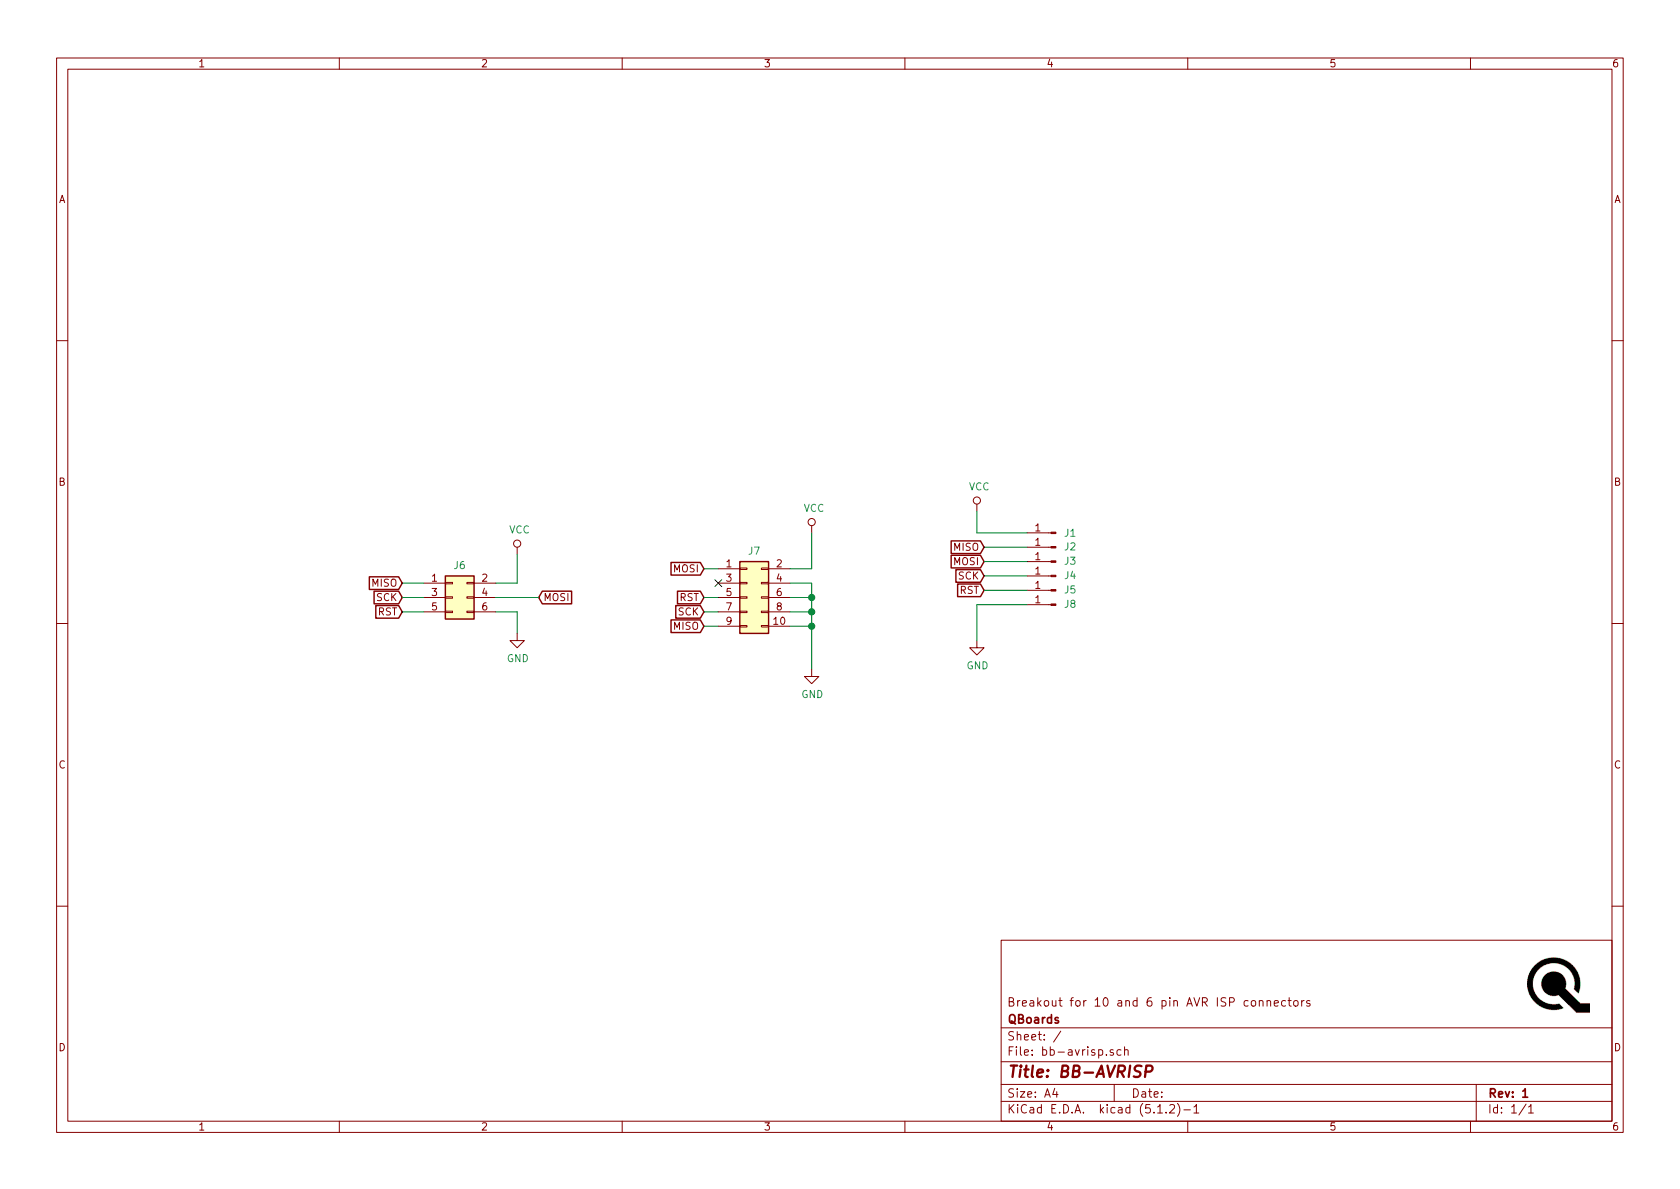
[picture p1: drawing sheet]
EESchema Schematic File Version 4
EELAYER 29 0
EELAYER END
$Descr A4 11693 8268
encoding utf-8
Sheet 1 1
Title "BB-AVRISP"
Date ""
Rev "1"
Comp "QBoards"
Comment1 "Breakout for 10 and 6 pin AVR ISP connectors"
Comment2 ""
Comment3 ""
Comment4 ""
$EndDescr
$Comp
L Connector_Generic:Conn_02x03_Odd_Even J6
U 1 1
P 3150 4150
F 0 "J6" H 3200 4375 50  0000 C CNN
F 1 "Conn_02x03_Odd_Even" H 3200 4376 50  0001 C CNN
F 2 "Connector_IDC:IDC-Header_2x03_P2.54mm_Vertical" H 3150 4150 50  0001 C CNN
F 3 "~" H 3150 4150 50  0001 C CNN
	1    3150 4150
	1    0    0    -1  
$EndComp
$Comp
L Connector_Generic:Conn_02x05_Odd_Even J7
U 1 1
P 5200 4150
F 0 "J7" H 5250 4475 50  0000 C CNN
F 1 "Conn_02x05_Odd_Even" H 5250 4476 50  0001 C CNN
F 2 "Connector_IDC:IDC-Header_2x05_P2.54mm_Vertical" H 5200 4150 50  0001 C CNN
F 3 "~" H 5200 4150 50  0001 C CNN
	1    5200 4150
	1    0    0    -1  
$EndComp
$Comp
L power:GND #PWR05
U 1 1
P 6800 4450
F 0 "#PWR05" H 6800 4200 50  0001 C CNN
F 1 "GND" H 6805 4277 50  0000 C CNN
F 2 "" H 6800 4450 50  0001 C CNN
F 3 "" H 6800 4450 50  0001 C CNN
	1    6800 4450
	1    0    0    -1  
$EndComp
Text GLabel 6850 3800 0    50   Input ~ 0
MISO
Text GLabel 6850 3900 0    50   Input ~ 0
MOSI
Text GLabel 6850 4000 0    50   Input ~ 0
SCK
Text GLabel 6850 4100 0    50   Input ~ 0
RST
$Comp
L power:VCC #PWR01
U 1 1
P 6800 3550
F 0 "#PWR01" H 6800 3400 50  0001 C CNN
F 1 "VCC" H 6817 3723 50  0000 C CNN
F 2 "" H 6800 3550 50  0001 C CNN
F 3 "" H 6800 3550 50  0001 C CNN
	1    6800 3550
	1    0    0    -1  
$EndComp
$Comp
L Connector:Conn_01x01_Male J1
U 1 1
P 7350 3700
F 0 "J1" H 7250 3700 50  0000 C CNN
F 1 "Conn_01x01_Male" H 7458 3790 50  0001 C CNN
F 2 "qboards_connectors:PinHeader_1x01_P2.54mm_Vertical" H 7350 3700 50  0001 C CNN
F 3 "~" H 7350 3700 50  0001 C CNN
	1    7350 3700
	-1   0    0    -1  
$EndComp
$Comp
L Connector:Conn_01x01_Male J2
U 1 1
P 7350 3800
F 0 "J2" H 7250 3800 50  0000 C CNN
F 1 "Conn_01x01_Male" H 7458 3890 50  0001 C CNN
F 2 "qboards_connectors:PinHeader_1x01_P2.54mm_Vertical" H 7350 3800 50  0001 C CNN
F 3 "~" H 7350 3800 50  0001 C CNN
	1    7350 3800
	-1   0    0    1   
$EndComp
$Comp
L Connector:Conn_01x01_Male J3
U 1 1
P 7350 3900
F 0 "J3" H 7250 3900 50  0000 C CNN
F 1 "Conn_01x01_Male" H 7458 3990 50  0001 C CNN
F 2 "qboards_connectors:PinHeader_1x01_P2.54mm_Vertical" H 7350 3900 50  0001 C CNN
F 3 "~" H 7350 3900 50  0001 C CNN
	1    7350 3900
	-1   0    0    1   
$EndComp
$Comp
L Connector:Conn_01x01_Male J4
U 1 1
P 7350 4000
F 0 "J4" H 7250 4000 50  0000 C CNN
F 1 "Conn_01x01_Male" H 7458 4090 50  0001 C CNN
F 2 "qboards_connectors:PinHeader_1x01_P2.54mm_Vertical" H 7350 4000 50  0001 C CNN
F 3 "~" H 7350 4000 50  0001 C CNN
	1    7350 4000
	-1   0    0    1   
$EndComp
$Comp
L Connector:Conn_01x01_Male J5
U 1 1
P 7350 4100
F 0 "J5" H 7250 4100 50  0000 C CNN
F 1 "Conn_01x01_Male" H 7458 4190 50  0001 C CNN
F 2 "qboards_connectors:PinHeader_1x01_P2.54mm_Vertical" H 7350 4100 50  0001 C CNN
F 3 "~" H 7350 4100 50  0001 C CNN
	1    7350 4100
	-1   0    0    1   
$EndComp
$Comp
L Connector:Conn_01x01_Male J8
U 1 1
P 7350 4200
F 0 "J8" H 7250 4200 50  0000 C CNN
F 1 "Conn_01x01_Male" H 7458 4290 50  0001 C CNN
F 2 "qboards_connectors:PinHeader_1x01_P2.54mm_Vertical" H 7350 4200 50  0001 C CNN
F 3 "~" H 7350 4200 50  0001 C CNN
	1    7350 4200
	-1   0    0    1   
$EndComp
Wire Wire Line
	7150 3700 6800 3700
Wire Wire Line
	6800 3700 6800 3550
Wire Wire Line
	7150 4200 6800 4200
Wire Wire Line
	6800 4200 6800 4450
Wire Wire Line
	7150 3800 6850 3800
Wire Wire Line
	6850 3900 7150 3900
Wire Wire Line
	7150 4000 6850 4000
Wire Wire Line
	6850 4100 7150 4100
Wire Wire Line
	5500 4050 5650 4050
Wire Wire Line
	5650 4050 5650 4150
Wire Wire Line
	5500 4150 5650 4150
Connection ~ 5650 4150
Wire Wire Line
	5650 4150 5650 4250
Wire Wire Line
	5500 4250 5650 4250
Connection ~ 5650 4250
Wire Wire Line
	5650 4250 5650 4350
Wire Wire Line
	5500 4350 5650 4350
Connection ~ 5650 4350
Wire Wire Line
	5650 4350 5650 4650
$Comp
L power:GND #PWR06
U 1 1
P 5650 4650
F 0 "#PWR06" H 5650 4400 50  0001 C CNN
F 1 "GND" H 5655 4477 50  0000 C CNN
F 2 "" H 5650 4650 50  0001 C CNN
F 3 "" H 5650 4650 50  0001 C CNN
	1    5650 4650
	1    0    0    -1  
$EndComp
$Comp
L power:VCC #PWR02
U 1 1
P 5650 3700
F 0 "#PWR02" H 5650 3550 50  0001 C CNN
F 1 "VCC" H 5667 3873 50  0000 C CNN
F 2 "" H 5650 3700 50  0001 C CNN
F 3 "" H 5650 3700 50  0001 C CNN
	1    5650 3700
	1    0    0    -1  
$EndComp
Wire Wire Line
	5500 3950 5650 3950
Wire Wire Line
	5650 3950 5650 3700
NoConn ~ 5000 4050
Text GLabel 4900 4350 0    50   Input ~ 0
MISO
Text GLabel 4900 3950 0    50   Input ~ 0
MOSI
Text GLabel 4900 4150 0    50   Input ~ 0
RST
Text GLabel 4900 4250 0    50   Input ~ 0
SCK
Wire Wire Line
	4900 3950 5000 3950
Wire Wire Line
	5000 4150 4900 4150
Wire Wire Line
	4900 4250 5000 4250
Wire Wire Line
	5000 4350 4900 4350
$Comp
L power:VCC #PWR03
U 1 1
P 3600 3850
F 0 "#PWR03" H 3600 3700 50  0001 C CNN
F 1 "VCC" H 3617 4023 50  0000 C CNN
F 2 "" H 3600 3850 50  0001 C CNN
F 3 "" H 3600 3850 50  0001 C CNN
	1    3600 3850
	1    0    0    -1  
$EndComp
$Comp
L power:GND #PWR04
U 1 1
P 3600 4400
F 0 "#PWR04" H 3600 4150 50  0001 C CNN
F 1 "GND" H 3605 4227 50  0000 C CNN
F 2 "" H 3600 4400 50  0001 C CNN
F 3 "" H 3600 4400 50  0001 C CNN
	1    3600 4400
	1    0    0    -1  
$EndComp
Wire Wire Line
	3450 4250 3600 4250
Wire Wire Line
	3600 4250 3600 4400
Wire Wire Line
	3450 4050 3600 4050
Wire Wire Line
	3600 4050 3600 3850
Text GLabel 3750 4150 2    50   Input ~ 0
MOSI
Wire Wire Line
	3450 4150 3750 4150
Text GLabel 2800 4050 0    50   Input ~ 0
MISO
Text GLabel 2800 4150 0    50   Input ~ 0
SCK
Text GLabel 2800 4250 0    50   Input ~ 0
RST
Wire Wire Line
	2800 4250 2950 4250
Wire Wire Line
	2950 4150 2800 4150
Wire Wire Line
	2800 4050 2950 4050
$EndSCHEMATC
